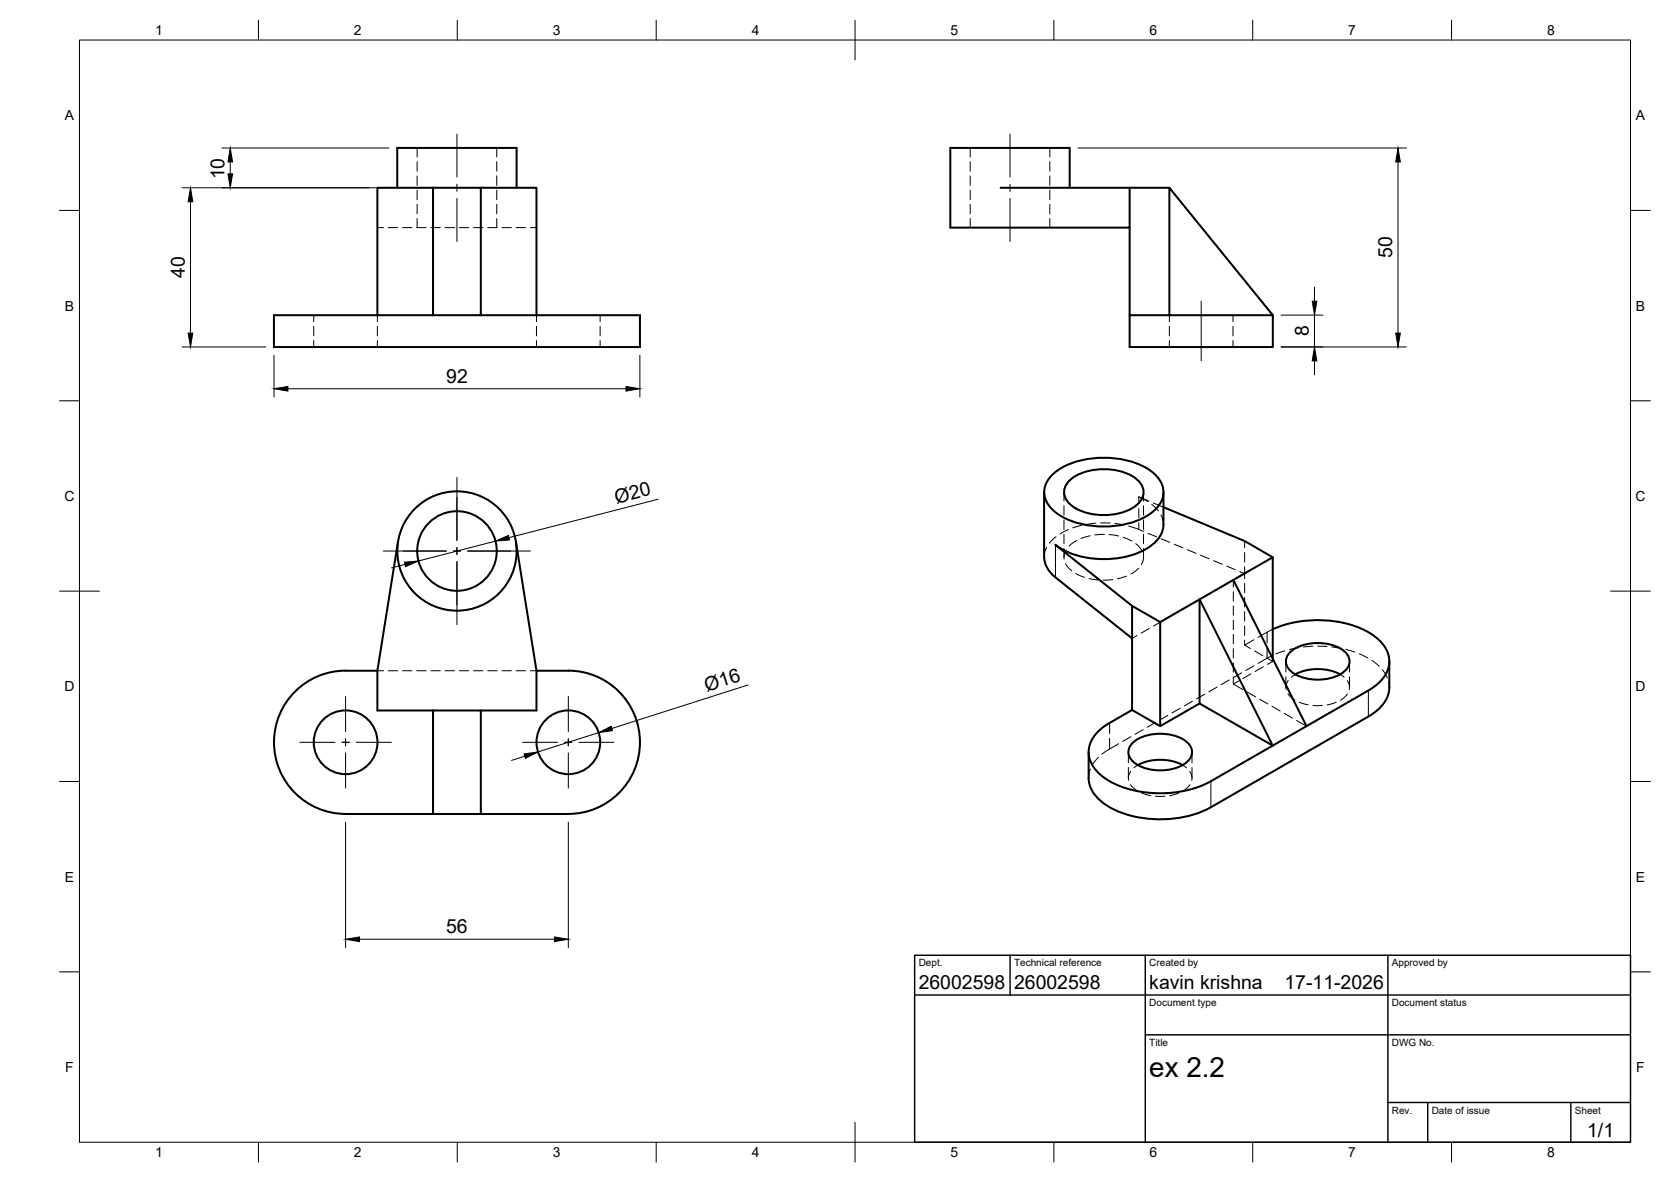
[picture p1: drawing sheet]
<svg xmlns="http://www.w3.org/2000/svg" width="420mm" height="297mm" viewBox="0 0 420 297" stroke-linecap="round" stroke-linejoin="round" font-family="sans-serif">
<!-- layer: Visible -->
<g fill="none" stroke="#000" stroke-width=".51">
<path d="M99.9 47.2v-10h30v10M108.9 47.2h12v32h-12zM108.9 47.2h-14v32M120.9 47.2h14v32M251.6 47.2h42.4M269 47.2v-10h-30v20h45v-10M284 57.2v30h36v-8M108.9 79.2h-40v8h92v-8h-40M284 79.2h36l-26-32v32M264.8 119.1a20.2 20.2 0 0 1 15-4 17.2 17.2 0 0 1 11.3 4.9 5.6 5.6 0 0 1-.8 8.2 20.2 20.2 0 0 1-15 4 17.2 17.2 0 0 1-11.3-4.8 5.6 5.6 0 0 1 .8-8.3zM100.1 136.1l-5.2 32.5v9.9h14M129.7 136.1l5.2 32.5v9.9h-14"/>
<path d="M262.5 123.7v16.3M268.7 120.9a14 14 0 0 1 12.6-2.6 8.4 8.4 0 0 1 6 4.2 4 4 0 0 1-1.7 4.6 15 15 0 0 1-16.1 0 3.9 3.9 0 0 1-.8-6.2zM292.5 123.7v8.2a7.8 7.8 0 0 1-4.9 6.4 23.3 23.3 0 0 1-21.3-.7l-.9-.7 19.2 15.4 7.1 4M292.5 127.5l20.4 8.5 7.1 4M262.6 140a6.6 6.6 0 0 0 2.8 5.1l19.2 15.3v-8.1M301.6 150.6l8.5-4.9 18.4 36.8-8.5 4.9zM301.6 150.6v26.2l18.4 10.6-15.5 8.9a28.3 28.3 0 0 1-25.5 0 9.5 9.5 0 0 1-5.2-6.8 7.8 7.8 0 0 1 3.9-7l6.9-4.1 7.1 4.1 9.9-5.7M301.6 150.6l-9.9 5.7v26.2M310.1 145.7l9.9-5.7v25.5M320 158.1a28.2 28.2 0 0 1 24.7 1.2 8.6 8.6 0 0 1 4.6 7.2 8.9 8.9 0 0 1-5.2 7M94.9 168.6l-8-.1a18 18 0 0 0-18 18 18 18 0 0 0 18 18l22 .1M108.9 178.5h12v26.1h-12z"/>
<path d="M134.9 168.6l8-.1a18 18 0 0 1 18 18 18 18 0 0 1-18 18l-22 .1M284.6 160.4v18M324.2 164.1a11.3 11.3 0 0 1 10.9-2 5.2 5.2 0 0 1 4.2 4.1 4.5 4.5 0 0 1-3.2 3.7 12.4 12.4 0 0 1-11.3-1 3.1 3.1 0 0 1-.6-4.8zM325.7 169.5a12.6 12.6 0 0 1 11.3 0M344.1 173.5l-15.6 9M349.3 166.2v6.5a9 9 0 0 1-5.2 7.4l-39.6 22.8a28 28 0 0 1-26.3-.5 8.6 8.6 0 0 1-4.5-6.9v-6.5M284.6 186.9a11.3 11.3 0 0 1 10.9-2 5.2 5.2 0 0 1 4.2 4.1 4.5 4.5 0 0 1-3.2 3.7 12.4 12.4 0 0 1-11.3-1 3.1 3.1 0 0 1-.6-4.8zM286.1 192.3a12.6 12.6 0 0 1 11.3 0"/>
<circle cx="114.9" cy="138.5" r="15"/>
<circle cx="114.9" cy="138.5" r="10"/>
<circle cx="86.9" cy="186.5" r="8"/>
<circle cx="142.9" cy="186.5" r="8"/>
</g>
<!-- layer: Hidden -->
<g fill="none" stroke="#000" stroke-width=".25">
<path d="M104.9 37.2v2.2M124.9 37.2v2.2M243.9 37.2v2.2M264 37.2v2.2M94.9 57.2h1.5M97.6 57.2h2.4M101.2 57.2h2.4M104.8 57.2h2.3M104.9 40.6v2.4M104.9 44.2v2.4M104.9 47.8v2.4M104.9 51.4v2.3"/>
<path d="M104.9 54.9v2.3M108.4 57.2h2.3M111.9 57.2h2.4M115.5 57.2h2.4M119.1 57.2h2.3M122.6 57.2h2.4M124.9 40.6v2.4M124.9 44.2v2.4M124.9 47.8v2.4M124.9 51.4v2.3M124.9 54.9v2.3M126.2 57.2h2.4"/>
<path d="M129.8 57.2h2.4M133.3 57.2h1.6M243.9 40.6v2.4M243.9 44.2v2.4M243.9 47.8v2.4M243.9 51.4v2.3M243.9 54.9v2.3M264 40.6v2.4M264 44.2v2.4M264 47.8v2.4M264 51.4v2.3M264 54.9v2.3"/>
<path d="M78.9 79.2v1.6M94.9 79.2v1.6M134.9 79.2v1.6M150.9 79.2v1.6M294 79.2v1.6M310 79.2v1.6M78.9 82v2.4M78.9 85.6v1.6M94.9 82v2.4M94.9 85.6v1.6M134.9 82v2.4M134.9 85.6v1.6"/>
<path d="M150.9 82v2.4M150.9 85.6v1.6M294 82v2.4M294 85.6v1.6M310 82v2.4M310 85.6v1.6M263.2 137.5l-.5 1.3-.2 1.2M265.5 134.9l-1.7 1.6M267.5 123.7v2.2M267.5 127.1v2.4M267.5 130.7v2.4M267.5 134.2v2.4"/>
<path d="M267.5 137.8v2.2M268.1 138.2l-.4 .9-.1 1.4M268.6 133.1l-2.1 1.1M270.7 135.8l-1.9 1.5M272 132l-2.3 .7M274.1 134.6l-2.3 .7M275.6 131.5l-2.4 .3M276.8 131.4l2.3 .1M277.7 134.3l-2.4 .1M278.9 134.3l2.3 .4M280.3 131.6l2.4 .3M282.4 135l2.2 1"/>
<path d="M283.8 132.2l3.7 1.3M285.6 136.6l.7 .6 .8 1.2M287.5 139.6v1.2l-.5 1.1M287.5 123.7v2.2M287.5 127.1v2.4M287.5 130.7v2.4M287.5 134.2v2.4M287.5 137.8v2.2M288.6 134l2.3 .9M288.9 125.9l-2.6-1 2.3 1.2M289.6 126.7l1.7 1.7M290 126.4l2.5 1.1"/>
<path d="M291.9 129.4l.5 1.2 .1 1.3M292 135.4l2.1 .9M295.2 136.8l2.2 .9M298.5 138.1l2.2 1M301.8 139.5l2.2 .9M312.9 136v1.7M312.9 138.9v2.4M267.9 141.6l.7 1 .9 .9M270.5 144.1l2.2 1M273.8 145.4l2.4 .3M279.8 145.7l-2.4 .1M283.3 144.8l-2.3 .6"/>
<path d="M285.9 159.7l-1.3 .7M286.3 142.8l-1.9 1.4M289 157.9l-2.1 1.2M292.1 156.2l-2.1 1.1M295.2 154.4l-2.1 1.2M298.3 152.6l-2.1 1.2M301.4 150.8l-2.1 1.2M304.5 149l-2.1 1.2M305.1 140.9l2.2 .9M307.6 147.2l-2.1 1.2M308.4 142.3l2.2 .9M310.1 145.7v1.8"/>
<path d="M310.1 148.7v2.4M310.1 152.3v2.4M310.1 155.8v2.4M310.1 159.4v2.4M310.7 145.4l-2.1 1.2M311.7 143.6l1.2 .5-1.2 .8M312.9 142.4v3M312.9 146.6v2.4M312.9 150.2v2.3M312.9 153.7v2.4M312.9 157.3v2.4M320 158.1l-3.7 2.1"/>
<path d="M94.9 168.6h1.5M97.6 168.6h2.4M101.2 168.6h2.4M104.8 168.6h2.3M108.4 168.6h2.3M111.9 168.6h2.4M115.5 168.6h2.4M119.1 168.6h2.3M122.6 168.6h2.4M126.2 168.6h2.4M129.8 168.6h2.4M133.3 168.6h1.6"/>
<path d="M293.6 179.8l-2 1.2M296.7 178l-2 1.2M299.8 176.2l-2 1.2M302.9 174.4l-2 1.2M306 172.7l-2 1.1M309.1 170.9l-2.1 1.2M310.1 171.9l2.5 1.4M310.1 163v2.4M310.1 166.6v2.3M310.1 170.1v1.8M311.4 171.1l-1.3 .8M312.2 169.1l-2 1.2"/>
<path d="M312.9 160.9v1.2M313.6 173.9l2.1 1.2M314.5 169.3l-2 1.2M315.3 160.8l-2.4 1.3 1.5 .9M315.3 167.3l-2.1 1.2M315.4 163.6l2.1 1.2M316.7 175.7l2.1 1.2M317.6 167.6l-2 1.1M318.5 165.4l1.5 .8-1.3 .8M319.7 164.8l-3.4 1.9M319.8 177.5l2.1 1.2M320 165.5v.7"/>
<path d="M322.9 179.3l2.1 1.2M323.1 163.5l-2.3 .8M323.3 166.2v2.7M323.3 170.1v2.6M323.8 174.4l.7 .7 1.1 .8M323.9 171l-.5 .9v1.4M325.7 169.5l-1 .7M326.5 162.8l-2.3 .4M326.7 176.5l2.3 .6M330.1 162.4l-2.4 .2M330.1 177.3h2.4M331.3 162.4l2.4 .1"/>
<path d="M334.9 162.6l2.3 .3M336 176.5l-2.3 .7M337 169.5l1 .7M338.4 163.2l2.3 .7M338.8 171l.4 .9 .1 1.4M338.8 174.4l-.6 .7-1.2 .9M339.3 166.2v2.7M339.3 170.1v2.6M341.8 164.3l2.1 1M344.9 166l1.9 1.4M347.6 168.3l1.2 2M349.2 171.5l.1 1.2"/>
<path d="M274.2 193.3l-.5 2.2M276.2 190.3l-1.5 1.9M281.3 186.9l-4.2 2.6M283.7 189v2.7M283.7 192.9v2.6M284.2 197.2l.7 .7 1.1 .9M284.3 193.8l-.6 1.4 .1 .9M284.4 185.1l-2.1 1.2M286.1 192.3l-1 .7M287.1 199.3l2.2 .6M287.4 183.4l-2 1.1M290.5 181.6l-2 1.2"/>
<path d="M296.4 199.3l-2.3 .6M297.3 192.3l1 .7M299.1 193.9l.5 .9 .1 1.3M299.2 197.2l-.6 .7-1.2 .9M299.7 189v2.7M299.7 192.9v2.6M326 181.1l2.5 1.4M290.5 200.1h2.4"/>
</g>
<!-- layer: Visible Narrow -->
<path d="M265.4 136.9v8.2M344.1 173.5v6.6M304.5 196.3v6.6" fill="none" stroke="#000" stroke-width=".25"/>
<!-- layer: Hidden Narrow -->
<path d="M286.3 124.9v1.7M286.3 127.8v2.3M286.3 131.3v1.7M318.6 158.9v2.7M318.6 162.7v2.7M279 181.7v2.6M279 185.5v2.7" fill="none" stroke="#000" stroke-width=".25"/>
<!-- layer: BORDER -->
<g fill="none" stroke="#000" stroke-width=".25">
<path d="M20 10.1h390v276.9h-390zM65 5.1v5M115 5.1v5M165 5.1v5M215 5.1v10M265 5.1v5M315 5.1v5M365 5.1v5M15 52.9h5M410 52.9h5M15 100.7h5M410 100.7h5"/>
<path d="M15 148.6h10M405 148.6h10M15 196.4h5M410 196.4h5M15 244.2h5M410 244.2h5M65 287v5M115 287v5M165 287v5M215 282.1v9.9M265 287v5M315 287v5"/>
<path d="M365 287v5"/>
</g>
<!-- layer: TITLEBLOCK -->
<path d="M230 240.1h180v46.9h-180zM230 250h180M254 240.1v9.9M288 240.1v46.9M349 240.1v46.9M288 260.1h122M349 277.1h61M359 277.1v9.9M395 277.1v9.9" fill="none" stroke="#000" stroke-width=".36"/>
<!-- layer: Smart Centers -->
<g fill="none" stroke="#000" stroke-width=".25">
<path d="M114.9 33.7v10.8M254 33.7v10.8M114.9 46.3v1.8M114.9 49.9v10.8M254 46.3v1.8M254 49.9v10.8M302 75.7v15M114.9 120v15.8M96.4 138.5h15.8M114 138.5h1.8M114.9 137.6v1.8M117.6 138.5h15.8"/>
<path d="M114.9 141.2v15.8M86.9 175v8.9M142.9 175v8.9M75.4 186.5h8.8M86 186.5h1.8M86.9 185.7v1.7M86.9 189.2v8.8M89.6 186.5h8.8M131.4 186.5h8.8M142 186.5h1.8M142.9 185.7v1.7M142.9 189.2v8.8"/>
<path d="M145.6 186.5h8.8"/>
</g>
<!-- layer: FD_Dimensions -->
<g fill="none" stroke="#000" stroke-width=".25">
<path d="M55.8 37.2h42M271.1 37.2h82.5M45.8 47.2h52M47.9 50.7v33M57.9 40.7v3M351.5 40.7v43M322.1 79.2h10.5M330.5 72.2v3.5M330.5 79.2v8M45.8 87.2h21M68.9 89.3v10.5M72.4 97.7h85"/>
<path d="M160.9 89.3v10.5M322.1 87.2h31.5M330.5 90.7v3.5M124.6 136l-19.4 5M165.5 125.5l-37.5 9.6M101.8 141.8l-3.4 .9M188.1 172.1l-34.2 11M131.9 190l-3.3 1.1M150.5 184.1l-15.2 4.9M86.9 206.6v31.5M142.9 206.6v31.5M90.4 236h49"/>
</g>
<g fill="#000" stroke="#000" stroke-width=".25">
<path d="M47.9 47.2l.6 3.5h-1.2zM57.9 37.2l.6 3.5h-1.2zM57.3 43.7h1.2l-.6 3.5zM351.5 37.2l.6 3.5h-1.2zM329.9 75.7h1.2l-.6 3.5zM47.3 83.7h1.2l-.6 3.5zM68.9 97.7l3.5-.6v1.2zM157.4 97.1l3.5 .6-3.5 .6zM330.5 87.2l.6 3.5h-1.2zM350.9 83.7h1.2l-.6 3.5zM124.6 136l3.2-1.4 .3 1.1zM101.7 141.3l3.5-.3-3.2 1.4z"/>
<path d="M131.8 189.5l3.5-.5-3.2 1.6zM150.5 184.1l3.2-1.6 .3 1.1zM86.9 236l3.5-.5v1.1zM139.4 235.5l3.5 .5-3.5 .6z"/>
</g>
<text font-size="7" x="289" y="270.6">ex 2.2</text>
<g font-size="4.9">
<text x="56.4" y="45.1" transform="rotate(-90 56.4 45.1)">10</text>
<text x="350.1" y="64.9" transform="rotate(-90 350.1 64.9)">50</text>
<text x="46.4" y="69.8" transform="rotate(-90 46.4 69.8)">40</text>
<text x="329.1" y="84.5" transform="rotate(-90 329.1 84.5)">8</text>
<text x="112.2" y="96.2">92</text>
<text x="155" y="126.6" transform="rotate(-14 155 126.6)">Ø20</text>
<text x="177.7" y="173.8" transform="rotate(-18 177.7 173.8)">Ø16</text>
<text x="112.2" y="234.6">56</text>
<text x="231" y="248.5">26002598</text>
<text x="255" y="248.5">26002598</text>
<text x="289" y="248.5">kavin krishna</text>
<text x="323" y="248.5">17-11-2026</text>
<text x="399.1" y="285.7">1/1</text>
</g>
<g font-size="3.5">
<text x="39" y="8.8">1</text>
<text x="89" y="8.8">2</text>
<text x="139" y="8.8">3</text>
<text x="189" y="8.8">4</text>
<text x="239" y="8.8">5</text>
<text x="289" y="8.8">6</text>
<text x="339" y="8.8">7</text>
<text x="389" y="8.8">8</text>
<text x="16.3" y="30.2">A</text>
<text x="411.3" y="30.2">A</text>
<text x="16.3" y="78">B</text>
<text x="411.3" y="78">B</text>
<text x="16.2" y="125.9">C</text>
<text x="411.2" y="125.9">C</text>
<text x="16.2" y="173.7">D</text>
<text x="411.2" y="173.7">D</text>
<text x="16.3" y="221.6">E</text>
<text x="411.3" y="221.6">E</text>
<text x="16.4" y="269.4">F</text>
<text x="411.4" y="269.4">F</text>
<text x="39" y="290.8">1</text>
<text x="89" y="290.8">2</text>
<text x="139" y="290.8">3</text>
<text x="189" y="290.8">4</text>
<text x="239" y="290.8">5</text>
<text x="289" y="290.8">6</text>
<text x="339" y="290.8">7</text>
<text x="389" y="290.8">8</text>
</g>
<g font-size="2.5">
<text x="231" y="242.9">Dept.</text>
<text x="255" y="242.9">Technical reference</text>
<text x="289" y="242.9">Created by</text>
<text x="350" y="242.9">Approved by</text>
<text x="289" y="252.8">Document type</text>
<text x="350" y="252.8">Document status</text>
<text x="289" y="262.9">Title</text>
<text x="350" y="262.9">DWG No.</text>
<text x="350" y="279.9">Rev.</text>
<text x="360" y="279.9">Date of issue</text>
<text x="396" y="279.9">Sheet</text>
</g>
</svg>
